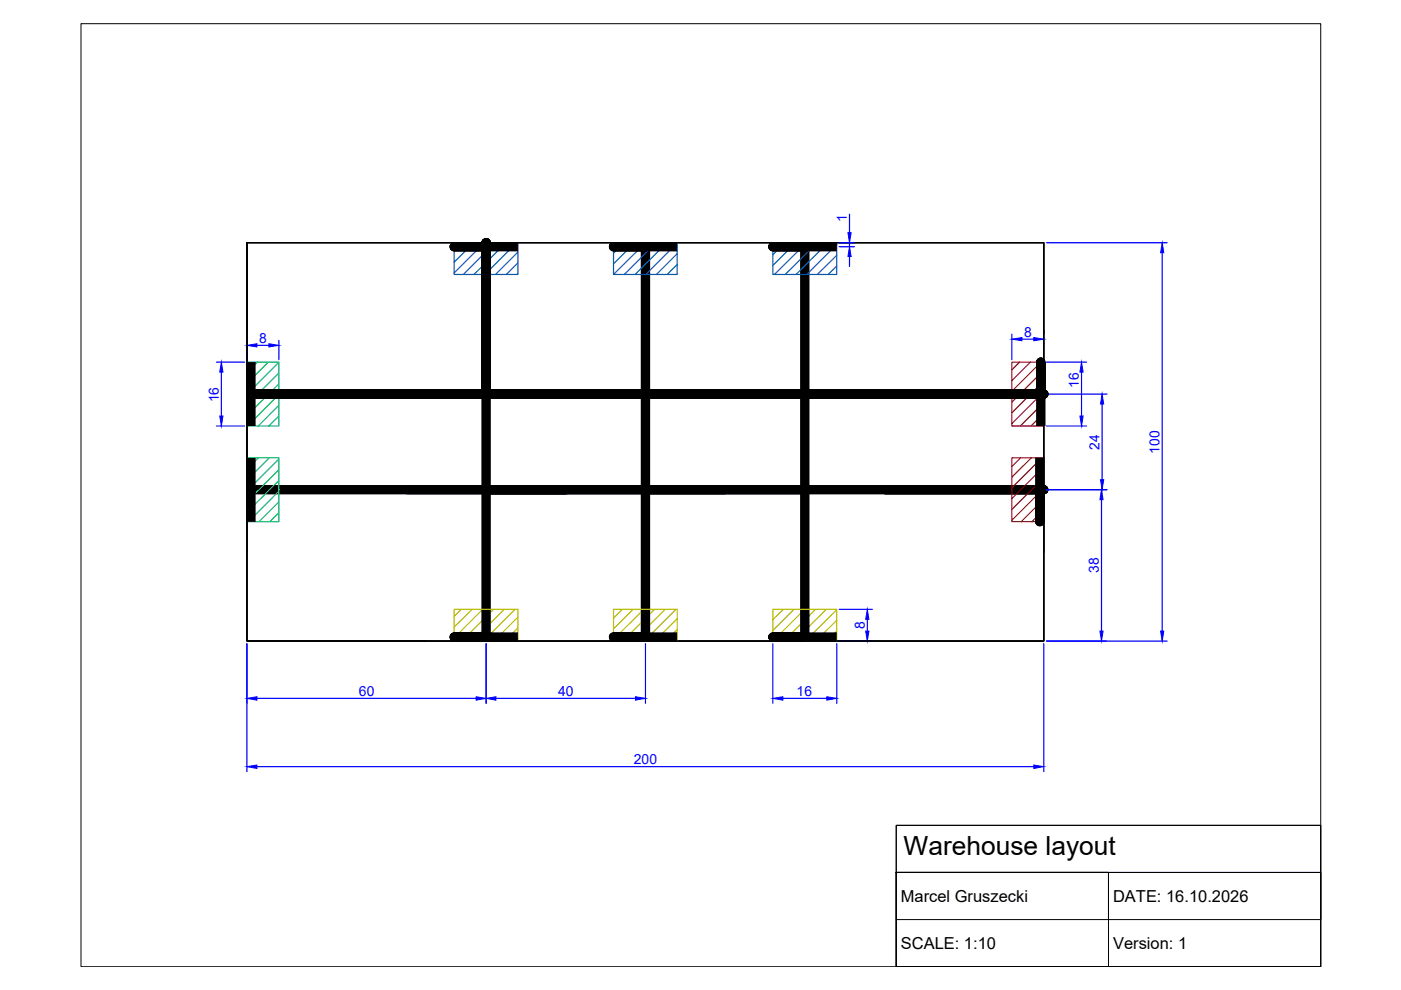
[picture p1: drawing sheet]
<svg xmlns="http://www.w3.org/2000/svg" width="297mm" height="210mm" viewBox="0 0 297 210" stroke-linecap="round" stroke-linejoin="round" font-family="sans-serif">
<!-- layer: 0 -->
<path d="M52.4 51.5h168.9v84.4h-168.9zM52.4 51.5v84.4h168.9v-84.4M52.4 83.6v-32.1v65.8M221.3 103.8v13.5M52.4 135.9h.1M52.4 135.9h38" fill="none" stroke="#000" stroke-width=".25"/>
<!-- layer: IN -->
<g fill="none" stroke="#00b85c" stroke-width=".25">
<path d="M52.4 70v13.6M52.4 76.8h6.7v13.5h-6.7zM54.6 76.8l-2.2 2.2M56.9 76.8l-4.5 4.5M59.1 76.8l-6.7 6.8M59.1 79.1l-6.7 6.7M52.4 97.1h6.7v13.5h-6.7zM52.5 97.1l-.1 .1M54.8 97.1l-2.4 2.4M57.1 97.1l-4.7 4.7M59.1 81.4l-6.7 6.7M59.1 97.3l-6.7 6.8"/>
<path d="M59.1 99.6l-6.7 6.7M59.1 83.6l-6.6 6.7M59.1 85.9l-4.3 4.4M59.1 88.2l-2.1 2.1M52.4 103.8v13.5M59.1 101.9l-6.7 6.7M59.1 104.1l-6.4 6.5M59.1 106.4l-4.2 4.2M59.1 108.7l-1.9 1.9"/>
</g>
<!-- layer: OUT -->
<g fill="none" stroke="#b80000" stroke-width=".25">
<path d="M216.2 76.8l-1.7 1.6M218.5 76.8l-4 3.9M220.7 76.8l-6.2 6.2M221.3 70v13.6M221.3 78.5l-6.8 6.7M214.5 83.6v-6.8h6.8v6.8M214.5 83.6h.1M214.5 83.6v6.7h6.8v-6.7M214.5 97.1h6.8v13.5h-6.8zM216.4 97.1l-1.9 1.8M218.7 97.1l-4.2 4.1M220.9 97.1l-6.4 6.3"/>
<path d="M221.3 80.8l-6.8 6.7M221.3 83l-6.8 6.8M221.3 99l-6.8 6.7M221.3 85.3l-5 5M221.3 87.6l-2.7 2.7M221.3 89.9l-.4 .4M214.5 103.8h.1M221.3 101.2l-6.8 6.8M221.3 103.5l-6.8 6.8M221.3 105.8l-4.8 4.8M221.3 108.1l-2.5 2.5M221.3 110.3l-.2 .3"/>
</g>
<!-- layer: Wymiary -->
<g fill="none" stroke="#00f" stroke-width=".25">
<path d="M177.9 51.5h3.3M177.9 52.3h3.3M180.1 45.4v3.9M180.1 51.5v.8M180.1 54.4v2.1M221.9 51.5h25.6M246.4 53.6v80.2M45.9 76.8h5.9M46.9 78.9v9.3M52.4 72.2v4.1M54.5 73.2h2.5M59.1 72.2v4.1"/>
<path d="M214.5 70.9v5.4M216.6 71.9h2.6M221.3 70.9v5.4M221.9 76.8h8.5M229.3 78.9v9.3M45.9 90.3h5.9M221.9 83.6h12.8M221.9 90.3h8.5M233.7 85.7v16M221.9 103.8h12.8M233.5 105.9v27.9M52.4 136.5v27.1"/>
<path d="M103.1 136.5v12.6M136.8 136.5v12.6M163.9 136.5v12.6M177.4 136.5v12.6M177.9 135.9h7M177.9 129.2h7M183.9 131.3v2.5M221.3 136.5v27.1M221.9 135.9h25.6M54.5 148.1h46.5M105.1 148.1h29.6M166 148.1h9.3"/>
<path d="M54.5 162.5h164.7"/>
</g>
<g fill="#00f" stroke="#00f" stroke-width=".21">
<path d="M52.4 162.5l2.1-.3v.7z"/>
<path d="M219.2 162.2l2.1 .3-2.1 .4z"/>
<path d="M246.4 51.5l.3 2.1h-.6z"/>
<path d="M246.1 133.8h.6l-.3 2.1z"/>
<path d="M163.9 148.1l2.1-.4v.7z"/>
<path d="M175.3 147.7l2.1 .4-2.1 .3z"/>
<path d="M103.1 148.1l2-.4v.7z"/>
<path d="M134.7 147.7l2.1 .4-2.1 .3z"/>
<path d="M101 147.7l2.1 .4-2.1 .3z"/>
<path d="M52.4 148.1l2.1-.4v.7z"/>
<path d="M183.9 129.2l.3 2.1h-.7z"/>
<path d="M183.5 133.8h.7l-.3 2.1z"/>
<path d="M233.5 103.8l.4 2.1h-.7z"/>
<path d="M233.2 133.8h.7l-.4 2.1z"/>
<path d="M233.7 83.6l.3 2.1h-.7z"/>
<path d="M233.3 101.7h.7l-.3 2.1z"/>
<path d="M46.6 88.2h.7l-.4 2.1z"/>
<path d="M46.9 76.8l.4 2.1h-.7z"/>
<path d="M52.4 73.2l2.1-.3v.7z"/>
<path d="M57 72.9l2.1 .3-2.1 .4z"/>
<path d="M214.5 71.9l2.1-.3v.6z"/>
<path d="M219.2 71.6l2.1 .3-2.1 .3z"/>
<path d="M229.3 76.8l.3 2.1h-.6z"/>
<path d="M229 88.2h.6l-.3 2.1z"/>
<path d="M180.1 52.3l.4 2.1h-.7z"/>
<path d="M179.8 49.3h.7l-.4 2.2z"/>
</g>
<!-- layer: Roads -->
<g fill="none" stroke="#000" stroke-width="2" stroke-linecap="butt">
<path d="M109.8 52.3h-13.5h6.8v-.8v32.1v-32.1v32.1v-32.1v6.7M143.6 52.3h-13.5h6.7v-.8v32.1M177.4 52.3h-13.5h6.7v-.8v52.3h-33.8v-20.2h-33.7v20.2M53.2 76.8v13.5M52.4 83.6h168.9h-135.1h33.8M52.4 83.6h168.9h-168.9M53.2 97.1v13.5M153.7 83.6h33.8M220.5 97.1v13.5v-6.8h.8M221.3 83.6l-.6-.6v-6.2v13.5M52.4 103.8h168.9h-33.8M86.2 103.8h33.8h-16.9"/>
<path d="M103.1 103.8v32.1v-.8h-6.8h13.5M120 103.8h33.7M136.8 103.8v32.1v-.8h-6.7h13.5M170.6 103.8v32.1v-.8h-6.7h13.5"/>
</g>
<!-- layer: Charging -->
<g fill="none" stroke="#005cb8" stroke-width=".25">
<path d="M96.3 51.5h13.5v6.7h-13.5zM98.2 51.5l-1.9 1.8M100.4 51.5l-4.1 4.1M102.7 51.5l-6.4 6.4M105 51.5l-6.8 6.7M107.3 51.5l-6.8 6.7M109.5 51.5l-6.7 6.7M109.8 53.5l-4.7 4.7M109.8 55.7l-2.5 2.5M109.8 58l-.2 .2M130.1 51.5h13.5v6.7h-13.5zM132.3 51.5l-2.2 2.2"/>
<path d="M134.6 51.5l-4.5 4.5M136.8 51.5l-6.7 6.7M139.1 51.5l-6.7 6.7M141.4 51.5l-6.8 6.7M143.6 51.5l-6.7 6.7M143.6 53.8l-4.4 4.4M143.6 56.1l-2.1 2.1M163.9 51.5h13.5v6.7h-13.5zM164.2 51.5l-.3 .2M166.4 51.5l-2.5 2.5M168.7 51.5l-4.8 4.8M171 51.5l-6.8 6.7"/>
<path d="M173.3 51.5l-6.8 6.7M175.5 51.5l-6.7 6.7M177.4 51.8l-6.3 6.4M177.4 54.1l-4.1 4.1M177.4 56.4l-1.8 1.8"/>
</g>
<g fill="none" stroke="#b8b800" stroke-width=".25">
<path d="M96.3 129.2h13.5v6.7h-13.5zM97.8 129.2l-1.5 1.5M100.1 129.2l-3.8 3.8M102.3 129.2l-6 6M104.6 129.2l-6.7 6.7M106.9 129.2l-6.8 6.7M109.2 129.2l-6.8 6.7M109.8 130.8l-5.1 5.1M109.8 133.1l-2.8 2.8M109.8 135.4l-.6 .5M130.1 129.2h13.5v6.7h-13.5zM131.9 129.2l-1.8 1.8"/>
<path d="M134.2 129.2l-4.1 4.1M136.5 129.2l-6.4 6.4M138.8 129.2l-6.8 6.7M141 129.2l-6.7 6.7M143.3 129.2l-6.7 6.7M143.6 131.2l-4.8 4.7M143.6 133.5l-2.5 2.4M143.6 135.7l-.2 .2M163.9 129.2h13.5v6.7h-13.5zM166.1 129.2l-2.2 2.2M168.3 129.2l-4.4 4.5M170.6 129.2l-6.7 6.7"/>
<path d="M172.9 129.2l-6.8 6.7M175.2 129.2l-6.8 6.7M177.4 129.3l-6.7 6.6M177.4 131.5l-4.4 4.4M177.4 133.8l-2.2 2.1"/>
</g>
<!-- layer: Tabela -->
<path d="M17.2 5h262.8v200h-262.8zM190 175h90v30h-90zM190 175h90v10h-90zM190 185v20h45v-20h-45h90v20h-90zM190 185h45v10v-10h45v10h-90z" fill="none" stroke="#000" stroke-width=".21"/>
<text font-size="5.6" x="191.6" y="181.4">Warehouse layout</text>
<g font-size="3.5">
<text x="191" y="191.2">Marcel Gruszecki</text>
<text x="236" y="191.2">DATE: 16.10.2026</text>
<text x="191" y="201.2">SCALE: 1:10</text>
<text x="236" y="201.2">Version: 1</text>
</g>
<g font-size="3" fill="#00f">
<text x="179.6" y="47" transform="rotate(-90 179.6 47)">1</text>
<text x="217.1" y="71.4">8</text>
<text x="54.9" y="72.7">8</text>
<text x="228.8" y="82.2" transform="rotate(-90 228.8 82.2)">16</text>
<text x="46.4" y="85.3" transform="rotate(-90 46.4 85.3)">16</text>
<text x="233.1" y="95.3" transform="rotate(-90 233.1 95.3)">24</text>
<text x="245.9" y="96.3" transform="rotate(-90 245.9 96.3)">100</text>
<text x="233" y="121.5" transform="rotate(-90 233 121.5)">38</text>
<text x="183.3" y="133.4" transform="rotate(-90 183.3 133.4)">8</text>
<text x="76.1" y="147.5">60</text>
<text x="118.3" y="147.5">40</text>
<text x="168.9" y="147.5">16</text>
<text x="134.4" y="162">200</text>
</g>
</svg>
